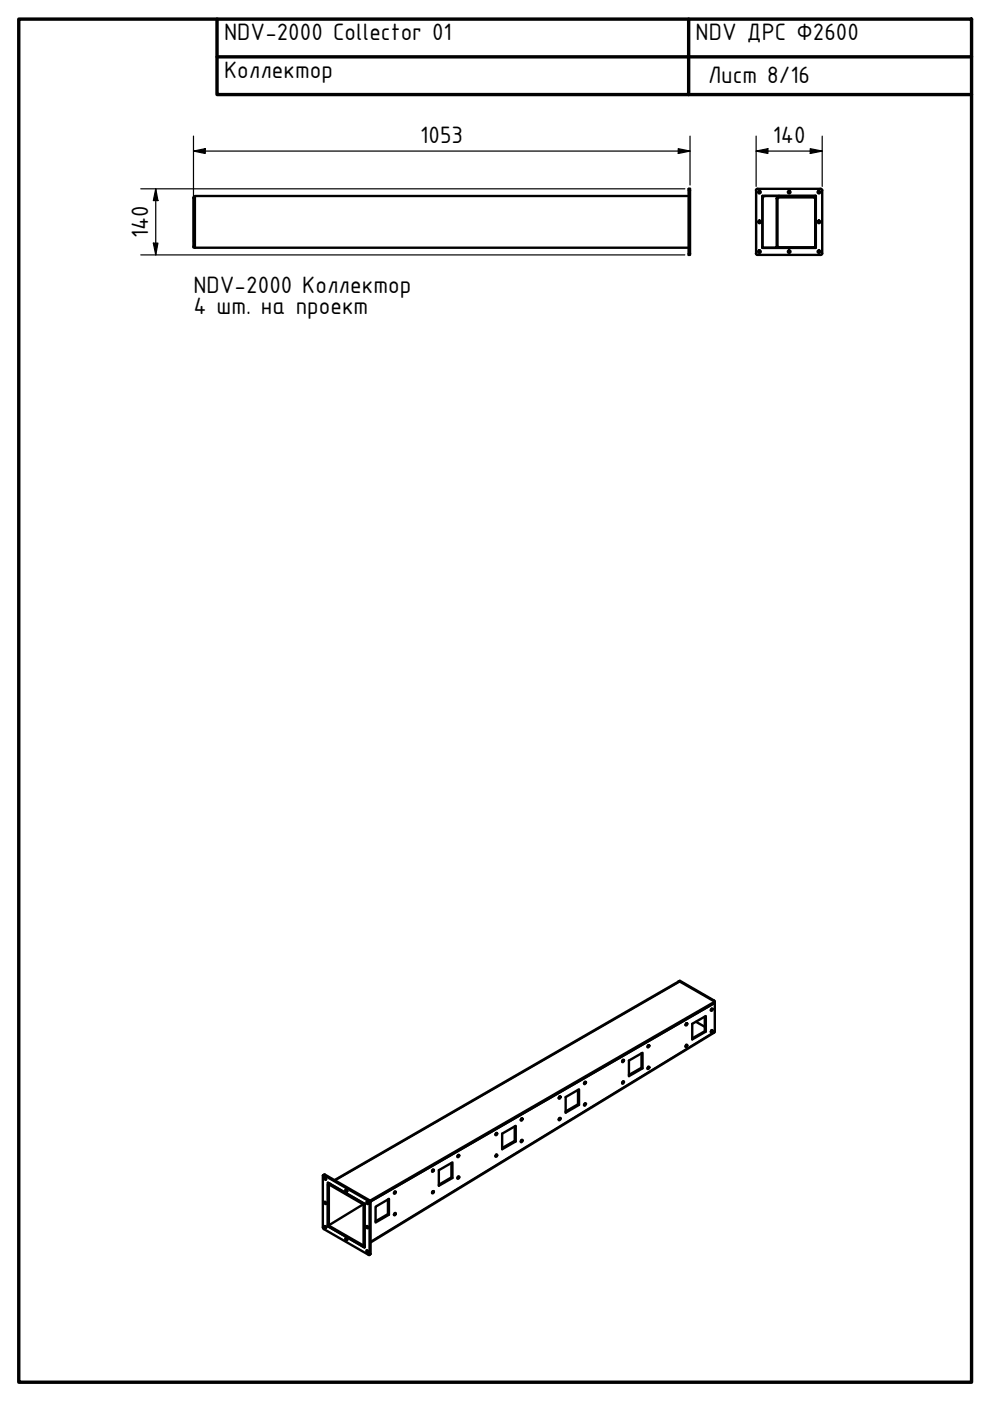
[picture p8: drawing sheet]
<svg xmlns="http://www.w3.org/2000/svg" width="210mm" height="297mm" viewBox="0 0 210 297" stroke-linecap="round" stroke-linejoin="round" font-family="sans-serif">
<!-- layer: Visible (ISO) -->
<g fill="none" stroke="#000" stroke-width=".51">
<path d="M41.3 52.4l104.7 .1M146 41.6h-104.7v10.8h-.3v-10.5h.3M146 40h.3v14h-.3zM160.3 53.7l.3 .3h13.4M160.3 40.3v13.4M161.6 41.6l.1 11M161.7 41.5l-.1 .1M161.7 52.6h11.2M164.7 52.5h.3M164.7 42.1h.1M164.8 42v10.2M164.9 52.2l.2 .2h7.6"/>
<path d="M165 52.4v.1h7.4M165.2 41.6h-.3l-.2 .5M172.7 41.9l.1 .1v10.2M172.7 41.9v-.3h.3v10.4l-.3 .4M172.7 41.9v-.3h-10.8l-.2 .4v10.5h3v-10.4M172.7 41.9h-7.6l-.2 .1M172.7 52.4l-.3 .1M172.9 41.5h-11.2M173 41.5v.1M173 41.6l-.1 11M174 40h-13.4l-.3 .4M174 40l.3 .3v13.4l-.3 .3"/>
<path d="M143.8 208.1h.1M143.9 208.1h.3l7.4 4.3v.2M143.9 208.1l.3-.1 7.3 4.2 .1 .2-73.2 42.2M143.9 208.1l-73 42.1M145.5 217v-.1a.22 .22 0 0 1 .2 .4 .21 .21 0 0 1-.4-.1zM145.5 216.9l-.2 .4M147.6 216.6l1.8 1.1M149.4 215.5v3.1l.2 .1-2.8 1.7v-3.3l2.8-1.7v3.3M149.4 218.6l-2.6 1.6M150.8 218.5l.1-.1a.2 .2 0 0 1 .1 .3 .2 .2 0 0 1-.3 0zM150.8 213.9h.1a.2 .2 0 0 1 .1 .3 .2 .2 0 0 1-.3 0zM150.8 218.5h.1"/>
<path d="M150.9 218.4l-.2 .3M150.9 213.9l-.2 .3M151.6 212.6v6.2l-.2 .1-72.8 44.5M151.6 212.6l-73.1 42.1M109.1 238.8v3.1l.2 .1-2.8 1.7v-3.3l2.8-1.7v3.3M110.6 237.1l-.2 .3M110.6 237.1h.1a.24 .24 0 0 1 0 .3 .24 .24 0 0 1-.3 .1zM118.7 237.1l-.3 .2M118.7 237l.1 .1a.26 .26 0 0 1 0 .3 .26 .26 0 0 1-.4 0zM118.7 232.5l-.3 .3M118.7 232.4l.1 .1a.26 .26 0 0 1 0 .3 .26 .26 0 0 1-.4 .1zM122.6 231.1v3l.2 .2-2.9 1.6v-3.3l2.9-1.6v3.3"/>
<path d="M122.6 234.1l-2.7 1.6M123.9 234l.1-.1 .2 .1a.25 .25 0 0 1-.1 .4 .25 .25 0 0 1-.3-.1zM123.9 229.5l.1-.2 .2 .2a.25 .25 0 0 1-.1 .3 .25 .25 0 0 1-.3-.1zM124 234l-.2 .3M124 229.4l-.2 .3M132 229.3h.2a.23 .23 0 0 1 0 .3 .23 .23 0 0 1-.3 0zM132 224.7h.2a.23 .23 0 0 1 0 .3 .23 .23 0 0 1-.3 .1zM132.1 229.3l-.2 .3M132.1 224.7l-.2 .3M136 223.3v3.1l.2 .1-2.9 1.7v-3.3l2.9-1.7v3.3M136 226.4l-2.7 1.5M137.4 226.2h.1a.23 .23 0 0 1 .1 .3 .23 .23 0 0 1-.3 .1z"/>
<path d="M137.4 221.6h.1a.23 .23 0 0 1 .1 .3 .23 .23 0 0 1-.3 .1zM137.5 226.2l-.2 .3M137.5 221.6l-.2 .3M145.5 221.6v-.1a.2 .2 0 0 1 .2 .3 .2 .2 0 0 1-.4 0zM145.5 221.5l-.2 .4M68.5 249.2l.1-.1 9.7 5.6v11.4l-9.8-5.6zM68.5 249.2l.4-.2 9.6 5.6 .1 11.3-.3 .2M68.8 254.8l.2 .1 .1 .4a.28 .28 0 0 1-.3-.2 .28 .28 0 0 1 0-.3zM69 254.8l.1 .3M69 249.7l.1 .3M69 260l.1 .3M69.5 260v-.3l7.4 4.3"/>
<path d="M69.5 260l.1-9.2 7.7 4.5v9.2l-7.8-4.5M69.5 260l7.4 4.2M69.6 251h.3l7.4 4.3v.2l-7.5-4.3-.1 8.6-.2-.1zM69.6 259.7h-.1M69.7 250.9h.1M69.8 250.9l-.2 .1M73.3 252.2l.2 .1v.4l-.3-.3zM73.4 252.3l.2 .2M77 255.3l-7.3 4.5M77.7 260a.25 .25 0 0 1 .3 .1 .25 .25 0 0 1-.1 .3zM77.7 254.8a.29 .29 0 0 1 .3 .2 .29 .29 0 0 1-.1 .3l-.2-.1zM77.9 260l.2 .3"/>
<path d="M77.9 254.9l.2 .2M78 255v.1M79.6 255.8l2.9-1.6v3.3l-2.9 1.7zM82.3 254.3v3.1M82.5 257.5l-.2-.1-2.7 1.5M83.6 252.8l.1-.2a.2 .2 0 0 1 .2 .3 .2 .2 0 0 1-.4 0zM83.6 257.3l.1-.1a.2 .2 0 0 1 .2 .3 .2 .2 0 0 1-.4 0zM83.7 257.2l-.2 .3M83.7 252.6l-.2 .4M91.7 252.6l.2-.1a.23 .23 0 0 1 0 .4 .23 .23 0 0 1-.3 0zM91.7 248h.2a.23 .23 0 0 1 0 .3 .23 .23 0 0 1-.3 .1zM91.8 252.5l-.2 .4"/>
<path d="M91.8 248l-.2 .3M95.7 246.6v3l.2 .2-2.9 1.6v-3.3l2.9-1.6v3.3M95.7 249.6l-2.7 1.6M97 249.6l.2-.2a.25 .25 0 0 1 .1 .4 .25 .25 0 0 1-.3 0zM97.1 244.9l.1-.1a.25 .25 0 0 1 .1 .4 .25 .25 0 0 1-.3 .1zM97.2 249.5l-.2 .3M97.2 244.9l-.2 .3M105.2 244.8a.2 .2 0 0 1 .2 .3 .2 .2 0 0 1-.4 0zM105.2 240.3v-.1a.2 .2 0 0 1 .2 .3 .2 .2 0 0 1-.4 0zM105.2 244.8l-.2 .3M105.2 240.2l-.2 .3M109.1 241.9l-2.6 1.5"/>
<path d="M110.6 241.7l-.2 .3M110.6 241.7h.1a.26 .26 0 0 1 0 .3 .26 .26 0 0 1-.3 .1zM73.2 262.5l.3 .1v.4l-.2-.1zM73.4 262.5l.2 .3M76.9 264l.2-.1v-8.5l.2 .1v8.5a.25 .25 0 0 1-.1 .3 .25 .25 0 0 1-.3-.1M76.9 264v.2M77.3 264.2h.1M77.3 264.2l-.1 .1M77.7 265.1a.27 .27 0 0 1 .4 .2 .27 .27 0 0 1-.2 .3zM77.9 265.1l.2 .3"/>
<circle cx="161" cy="53.3" r=".28"/>
<circle cx="161" cy="47" r=".28"/>
<circle cx="161" cy="40.7" r=".28"/>
<circle cx="167.3" cy="53.3" r=".28"/>
<circle cx="167.3" cy="40.7" r=".28"/>
<circle cx="173.6" cy="47" r=".28"/>
<circle cx="173.6" cy="53.3" r=".28"/>
<circle cx="173.6" cy="40.7" r=".28"/>
<circle cx="69" cy="249.9" r=".23"/>
<circle cx="69" cy="260.2" r=".23"/>
</g>
<!-- layer: Visible Narrow (ISO) -->
<path d="M144.2 208.1l-73.1 42.2M144.2 208l-.2 .1M151.4 212.1l-.1 .1M151.6 218.7l-73 44.5M68.9 249l-.2 .2M69.5 250.8h.1M69.9 251v.2l-.2 .2-.2-.2M78.4 254.5l-.3 .1M78.6 254.9l-.2 .1M76.9 264h.4M77.3 264.4v.1M78.6 265.8l-.2 .1" fill="none" stroke="#000" stroke-width=".34"/>
<g fill="#000">
<circle cx="69.5" cy="260" r=".17"/>
<circle cx="69.6" cy="260" r=".17"/>
<circle cx="69.9" cy="251" r=".17"/>
</g>
<!-- layer: Visible (ISO) -->
<circle cx="69.5" cy="260" r=".25" fill="#000"/>
<!-- layer: Border (ISO) -->
<path d="M4 4h202v289.1h-202zM46 4v16.1h160M46 12.1h160M146 4v16.1" fill="none" stroke="#000" stroke-width=".72"/>
<!-- layer: Dimension (ISO) -->
<g fill="none" stroke="#000" stroke-width=".25">
<path d="M41 32l2.5-.5v1zM41 32h105.3M41 28.9v22.5M143.8 31.5l2.5 .5-2.5 .5zM146.3 28.9v10.3M160.3 32l2.5-.5v1zM160.3 32h14M160.3 28.9v10.6M171.8 31.5l2.5 .5-2.5 .5zM174.3 28.9v10.6M29.8 54h115.4M29.8 40h115.4"/>
<path d="M32.5 51.5h1l-.5 2.5zM33 40l.5 2.5h-1zM33 40v14"/>
</g>
<path d="M41 32l2.5-.5v1zM143.8 31.5l2.5 .5-2.5 .5zM160.3 32l2.5-.5v1zM171.8 31.5l2.5 .5-2.5 .5zM32.5 51.5h1l-.5 2.5zM33 40l.5 2.5h-1z" fill="#000"/>
<g font-size="5.4">
<text x="47.5" y="8.5">NDV-2000 Collector 01</text>
<text x="147.5" y="8.5">NDV ДРС Ф2600</text>
<text x="47.5" y="16.5">Коллектор</text>
<text x="150.1" y="17.6">Лист 8/16</text>
<text x="89.1" y="30.4">1053</text>
<text x="163.8" y="30.4">140</text>
<text x="31.4" y="50.5" transform="rotate(-90 31.4 50.5)">140</text>
<text x="41" y="62">NDV-2000 Коллектор</text>
<text x="41" y="66.5">4 шт. на проект</text>
</g>
</svg>
